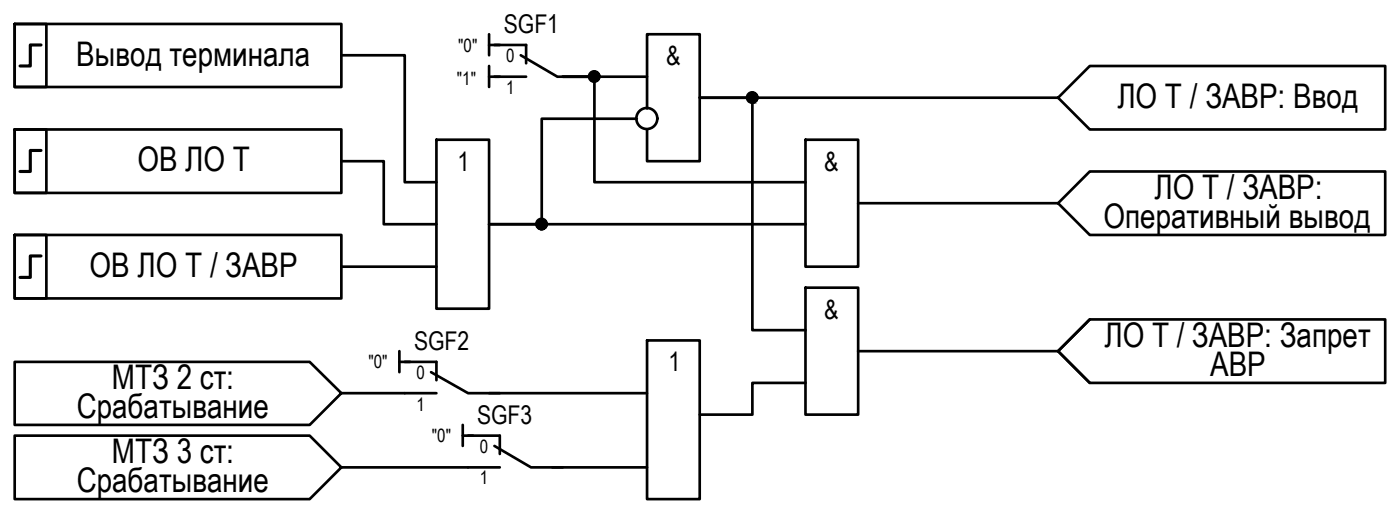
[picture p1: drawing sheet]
<svg xmlns="http://www.w3.org/2000/svg" width="133mm" height="49mm" viewBox="0 0 133 49" stroke-linecap="round" stroke-linejoin="round" font-family="sans-serif">
<!-- layer: 0 -->
<g fill="none" stroke="#000" stroke-width=".25">
<path d="M1.4 12.3h3v6h-3zM1.4 12.3h31v6h-31zM1.4 2.3h3v5.9h-3zM1.4 2.3h31v5.9h-31zM32.4 15.3h4v5.9h5M32.4 5.2h6v12.1h3M41.4 13.2h5v16h-5zM46.4 3.2v2M46.4 6.2v2M46.4 4.3h1M46.4 7.3h1M60.4 11.2h-9v10h-5h30"/>
<path d="M61.4 7.3h-8h3v10h20M61.4 10.3v-7.1h5v12.1h-5v-3M76.4 13.2h5v12.1h-5zM81.4 19.2h19M100.4 9.3h-34h5v22h5M103.4 6.2h28v6.1h-28l-3-3zM103.4 16.2h28v6.1h-28l-3-3.1zM1.4 22.3h3v6h-3zM1.4 22.3h31v6h-31zM1.4 34.3h28l3 2.9-3 3h-28zM32.4 25.3h9M32.4 37.2h6"/>
<path d="M37.9 33.3v1.9M37.9 34.3h1M46.4 37.2h15M61.4 32.2h5v15.1h-5zM76.4 27.2h5v12.1h-5zM76.4 36.3h-5v3h-5M81.4 33.3h19M103.4 30.3l-3 3 3 3M103.4 30.3h28v6h-28l-3-3zM1.4 41.3h28l3 3-3 3h-28zM32.4 44.3h12M43.9 40.2v2"/>
<path d="M43.9 41.3h1M52.4 44.3h9"/>
<circle cx="56.4" cy="7.2" r=".49"/>
<circle cx="61.4" cy="11.2" r=".99"/>
<circle cx="71.3" cy="9.2" r=".49"/>
<circle cx="51.4" cy="21.2" r=".49"/>
</g>
<path d="M46.9 4.3h3v1.7M46.9 7.3h3M49.4 5.2l3.5 2.1h3M38.4 34.3h3v1.7M38.4 37.2h3M40.9 35.2l3.5 2h3M44.4 41.3h3v1.7M44.4 44.3h3M46.9 42.2l3.5 2.1h3" fill="none" stroke="#000" stroke-width=".25"/>
<!-- layer: 0 -->
<g fill="#000" stroke="#000" stroke-width=".09">
<path d="M56 6.9h.8zM56.3 6.8h.1zM71.3 9.7h.2zM71.3 8.7h.2zM51.3 21.7h.2zM51.3 20.8h.1z"/>
<path d="M56.3 6.8h.2zM56.3 6.8h.2z"/>
<path d="M56.3 6.8h.3zM56.2 6.8h.4z"/>
<path d="M56.3 7.7h.2zM56.3 7.7h.1zM56.3 7.7l.1 .1z"/>
<path d="M56.2 6.8h.4zM56.2 6.8h.4z"/>
<path d="M56.2 7.7h.4zM56.2 7.7h.3z"/>
<path d="M56.2 6.8h.4zM56.1 6.8h.5z"/>
<path d="M56.2 7.7h.4zM56.2 7.7h.4z"/>
<path d="M56.1 6.8h.6zM56.1 6.8h.6z"/>
<path d="M56.1 7.7h.5zM56.1 7.7h.5z"/>
<path d="M56.1 6.8l.6 .1zM56.1 6.8l.6 .1z"/>
<path d="M56.1 7.6h.6zM56.1 7.6l.5 .1z"/>
<path d="M56 6.9h.8zM56 6.9h.8zM56 6.9h.8z"/>
<path d="M56 7.6h.7zM56 7.6h.7z"/>
<path d="M56 6.9l.8 .1zM56 6.9l.8 .1z"/>
<path d="M56 7.6h.8zM56 7.6h.8z"/>
<path d="M56 7.6h.8zM56 7.6h.7z"/>
<path d="M56 7h.8zM56 7h.8z"/>
<path d="M56 7.5h.8zM56 7.5l.8 .1z"/>
<path d="M56 7l.8 .1zM56 7l.8 .1z"/>
<path d="M55.9 7.1h.9zM55.9 7.1h.9z"/>
<path d="M55.9 7.1h1zM55.9 7.1h1z"/>
<path d="M55.9 7.4h.9zM55.9 7.4h.9z"/>
<path d="M55.9 7.4l.9 .1zM55.9 7.4l.9 .1z"/>
<path d="M56 7.5h.8zM56 7.5h.8z"/>
<path d="M55.9 7.1l1 .1v-.1zM55.9 7.1l1 .1h-1z"/>
<path d="M55.9 7.2l1 .1zM55.9 7.2l1 .1z"/>
<path d="M55.9 7.3h1zM55.9 7.3h1z"/>
<path d="M55.9 7.3l1 .1zM55.9 7.3l1 .1z"/>
<path d="M55.9 7.4h1zM55.9 7.4h.9z"/>
<path d="M71.3 9.7l.2 .1zM71.3 9.8h.2z"/>
<path d="M71.3 8.7h.2zM71.3 8.7h.2z"/>
<path d="M71.3 8.7l.2 .1zM71.3 8.7l.2 .1z"/>
<path d="M71.2 8.8h.4zM71.2 8.8h.4z"/>
<path d="M71.2 9.7h.3zM71.2 9.7h.3z"/>
<path d="M71.2 8.8h.4zM71.2 8.8h.4z"/>
<path d="M71.2 9.7h.4zM71.2 9.7h.3z"/>
<path d="M71.2 8.8h.5zM71.1 8.8h.6z"/>
<path d="M71.2 9.7h.4zM71.2 9.7h.4z"/>
<path d="M71.1 8.8l.6 .1zM71.1 8.8l.6 .1z"/>
<path d="M71.1 9.7h.6zM71.1 9.7h.5z"/>
<path d="M71.1 8.9h.7zM71 8.9h.8z"/>
<path d="M71.1 9.6h.6zM71.1 9.6l.6 .1z"/>
<path d="M71 8.9l.8 .1zM71 8.9l.8 .1z"/>
<path d="M71 9.6h.8zM71 9.6h.7z"/>
<path d="M71 9h.8zM71 9h.8z"/>
<path d="M71 9h.8zM71 9h.8z"/>
<path d="M71 9.5l.8 .1zM71 9.5l.8 .1z"/>
<path d="M71 9.6h.8zM71 9.6h.8z"/>
<path d="M70.9 9l.9 .1zM70.9 9l.9 .1z"/>
<path d="M70.9 9.1h1zM70.9 9.1h1z"/>
<path d="M70.9 9.4l.9 .1zM70.9 9.4l.9 .1z"/>
<path d="M70.9 9.5h.9zM70.9 9.5h.9z"/>
<path d="M70.9 9.1l1 .1zM70.9 9.1l1 .1z"/>
<path d="M70.9 9.2h1zM70.9 9.2h1z"/>
<path d="M70.9 9.2l1 .1zM70.9 9.2l1 .1z"/>
<path d="M70.9 9.3h1zM70.9 9.3h1z"/>
<path d="M70.9 9.3h1zM70.9 9.3h1z"/>
<path d="M70.9 9.3l1 .1zM70.9 9.3l1 .1z"/>
<path d="M70.9 9.4h1zM70.9 9.4h.9z"/>
<path d="M51.3 20.8h.2zM51.3 20.8h.2z"/>
<path d="M51.3 21.7h.1zM51.3 21.7h.1z"/>
<path d="M51.3 20.8h.3zM51.2 20.8h.4z"/>
<path d="M51.2 20.8h.4zM51.2 20.8h.4z"/>
<path d="M51.2 21.7h.4zM51.2 21.7h.3z"/>
<path d="M51.2 20.8h.4zM51.1 20.8h.5z"/>
<path d="M51.2 21.7h.4zM51.2 21.7h.4z"/>
<path d="M51.1 20.8l.6 .1zM51.1 20.8l.6 .1z"/>
<path d="M51.1 21.7h.5zM51.1 21.7h.5z"/>
<path d="M51.1 20.9h.6zM51 20.9h.7z"/>
<path d="M51.1 21.7h.6zM51.1 21.7h.5z"/>
<path d="M51 20.9h.8zM51 20.9h.8z"/>
<path d="M51 21.6h.7zM51 21.6h.8z"/>
<path d="M51 21.6h.7zM51 21.6l.7 .1z"/>
<path d="M51 20.9h.8zM51 20.9h.8z"/>
<path d="M51 20.9l.8 .1zM51 20.9l.8 .1z"/>
<path d="M51 21.6h.8zM51 21.6h.8z"/>
<path d="M51 21h.8zM51 21h.8z"/>
<path d="M51 21l.9 .1zM51 21l.9 .1z"/>
<path d="M51 21.5h.8zM51 21.5h.8z"/>
<path d="M51 21.5h.8zM51 21.5l.8 .1z"/>
<path d="M50.9 21.1h1zM50.9 21.1h1z"/>
<path d="M50.9 21.1l1 .1zM50.9 21.1l1 .1z"/>
<path d="M50.9 21.4h1zM50.9 21.4h1z"/>
<path d="M50.9 21.4h1zM50.9 21.4l.9 .1z"/>
<path d="M50.9 21.2h1zM50.9 21.2h1z"/>
<path d="M50.9 21.2h1zM50.9 21.2h1z"/>
<path d="M50.9 21.2l1 .1v-.1zM50.9 21.2l1 .1h-1z"/>
<path d="M50.9 21.3l1 .1zM50.9 21.3l1 .1z"/>
<path d="M50.9 21.4h1zM50.9 21.4h1z"/>
</g>
<path d="M3.9 14.3h-1v1.9h-1M3.9 4.3h-1v1.9h-1M3.9 24.2h-1v2.1h-1" fill="none" stroke="#000" stroke-width=".3"/>
<g font-size="3.2">
<text x="7.2" y="6.2">Вывод терминала</text>
<text x="106" y="10.2">ЛО Т / ЗАВР: Ввод</text>
<text x="13" y="16.2">ОВ ЛО Т</text>
<text x="104.7" y="21.6">Оперативный вывод</text>
<text x="109.5" y="18.9">ЛО Т / ЗАВР:</text>
<text x="8.5" y="26.2">ОВ ЛО Т / ЗАВР</text>
<text x="104.8" y="32.9">ЛО Т / ЗАВР: Запрет</text>
<text x="114.8" y="35.6">АВР</text>
<text x="7.3" y="39.6">Срабатывание</text>
<text x="10.6" y="36.9">МТЗ 2 ст:</text>
<text x="7.3" y="46.6">Срабатывание</text>
<text x="10.6" y="43.9">МТЗ 3 ст:</text>
</g>
<g font-size="2.5">
<text x="63.2" y="6.2">&amp;</text>
<text x="43.4" y="16.2">1</text>
<text x="78.2" y="16.2">&amp;</text>
<text x="63.4" y="35.2">1</text>
<text x="78.2" y="30.2">&amp;</text>
</g>
<g font-size="2.4">
<text x="47.8" y="3.1">SGF1</text>
<text x="39.3" y="33.1">SGF2</text>
<text x="45.2" y="40.1">SGF3</text>
</g>
<g font-size="1.7">
<text x="43.5" y="4.9">&quot;0&quot;</text>
<text x="48" y="5.9">0</text>
<text x="43.3" y="8">&quot;1&quot;</text>
<text x="48" y="8.9">1</text>
<text x="35" y="34.9">&quot;0&quot;</text>
<text x="39.5" y="35.9">0</text>
<text x="39.5" y="38.9">1</text>
<text x="41" y="41.9">&quot;0&quot;</text>
<text x="45.5" y="42.9">0</text>
<text x="45.5" y="45.9">1</text>
</g>
</svg>
